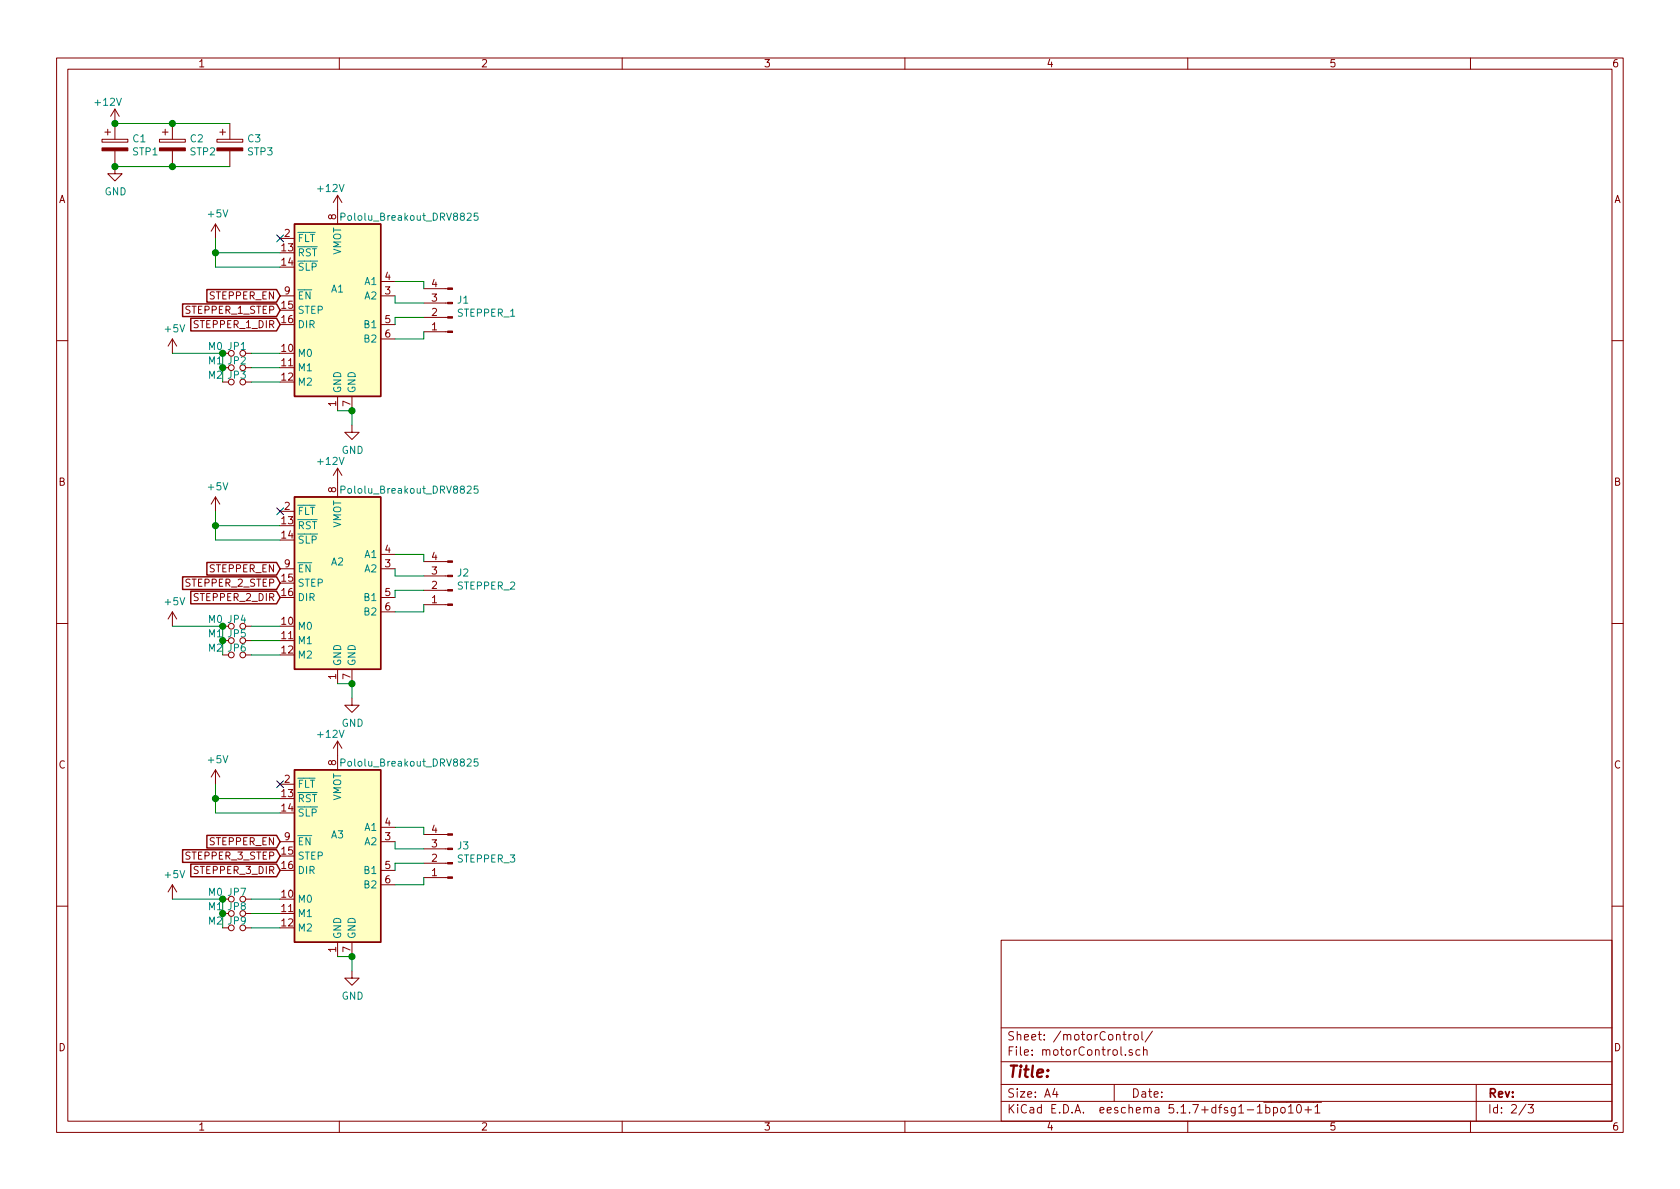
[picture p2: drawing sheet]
EESchema Schematic File Version 4
EELAYER 30 0
EELAYER END
$Descr A4 11693 8268
encoding utf-8
Sheet 2 3
Title ""
Date ""
Rev ""
Comp ""
Comment1 ""
Comment2 ""
Comment3 ""
Comment4 ""
$EndDescr
$Comp
L Driver_Motor:Pololu_Breakout_DRV8825 A3
U 1 1
P 2350 5850
F 0 "A3" H 2350 5900 50  0000 C CNN
F 1 "Pololu_Breakout_DRV8825" H 2850 6400 50  0000 C CNN
F 2 "Module:Pololu_Breakout-16_15.2x20.3mm" H 2550 5050 50  0001 L CNN
F 3 "https://www.pololu.com/product/2982" H 2450 5550 50  0001 C CNN
	1    2350 5850
	1    0    0    -1  
$EndComp
$Comp
L power:GND #PWR0101
U 1 1
P 2450 6750
F 0 "#PWR0101" H 2450 6500 50  0001 C CNN
F 1 "GND" H 2455 6577 50  0000 C CNN
F 2 "" H 2450 6750 50  0001 C CNN
F 3 "" H 2450 6750 50  0001 C CNN
	1    2450 6750
	1    0    0    -1  
$EndComp
Wire Wire Line
	2450 6750 2450 6650
Wire Wire Line
	2450 6650 2350 6650
Connection ~ 2450 6650
$Comp
L power:+12V #PWR0102
U 1 1
P 2350 5250
F 0 "#PWR0102" H 2350 5100 50  0001 C CNN
F 1 "+12V" H 2300 5400 50  0000 C CNN
F 2 "" H 2350 5250 50  0001 C CNN
F 3 "" H 2350 5250 50  0001 C CNN
	1    2350 5250
	1    0    0    -1  
$EndComp
$Comp
L piggyback-rescue:Jumper_NO_Small-Device JP9
U 1 1
P 1650 6450
F 0 "JP9" H 1650 6500 50  0000 C CNN
F 1 "M2" H 1500 6500 50  0000 C CNN
F 2 "Jumper:SolderJumper-2_P1.3mm_Open_RoundedPad1.0x1.5mm" H 1650 6450 50  0001 C CNN
F 3 "~" H 1650 6450 50  0001 C CNN
	1    1650 6450
	1    0    0    -1  
$EndComp
$Comp
L Connector:Conn_01x04_Male J3
U 1 1
P 3150 6000
F 0 "J3" H 3122 5882 50  0000 R CNN
F 1 "STEPPER_3" H 3122 5973 50  0000 R CNN
F 2 "Connector_PinHeader_2.54mm:PinHeader_1x04_P2.54mm_Horizontal" H 3150 6000 50  0001 C CNN
F 3 "~" H 3150 6000 50  0001 C CNN
	1    3150 6000
	-1   0    0    1   
$EndComp
Wire Wire Line
	2750 5750 2950 5750
Wire Wire Line
	2950 5750 2950 5800
Wire Wire Line
	2950 5900 2750 5900
Wire Wire Line
	2750 5900 2750 5850
Wire Wire Line
	2950 6000 2750 6000
Wire Wire Line
	2750 6000 2750 6050
Wire Wire Line
	2750 6150 2950 6150
Wire Wire Line
	2950 6150 2950 6100
Text GLabel 1950 5850 0    50   Input ~ 0
STEPPER_EN
$Comp
L power:+5V #PWR0103
U 1 1
P 1200 6250
F 0 "#PWR0103" H 1200 6100 50  0001 C CNN
F 1 "+5V" H 1215 6423 50  0000 C CNN
F 2 "" H 1200 6250 50  0001 C CNN
F 3 "" H 1200 6250 50  0001 C CNN
	1    1200 6250
	1    0    0    -1  
$EndComp
$Comp
L piggyback-rescue:Jumper_NO_Small-Device JP8
U 1 1
P 1650 6350
F 0 "JP8" H 1650 6400 50  0000 C CNN
F 1 "M1" H 1500 6400 50  0000 C CNN
F 2 "Jumper:SolderJumper-2_P1.3mm_Open_RoundedPad1.0x1.5mm" H 1650 6350 50  0001 C CNN
F 3 "~" H 1650 6350 50  0001 C CNN
	1    1650 6350
	1    0    0    -1  
$EndComp
$Comp
L piggyback-rescue:Jumper_NO_Small-Device JP7
U 1 1
P 1650 6250
F 0 "JP7" H 1650 6300 50  0000 C CNN
F 1 "M0" H 1500 6300 50  0000 C CNN
F 2 "Jumper:SolderJumper-2_P1.3mm_Open_RoundedPad1.0x1.5mm" H 1650 6250 50  0001 C CNN
F 3 "~" H 1650 6250 50  0001 C CNN
	1    1650 6250
	1    0    0    -1  
$EndComp
Wire Wire Line
	1750 6450 1950 6450
Wire Wire Line
	1750 6350 1950 6350
Wire Wire Line
	1750 6250 1950 6250
Wire Wire Line
	1550 6250 1550 6350
Connection ~ 1550 6250
Wire Wire Line
	1550 6450 1550 6350
Connection ~ 1550 6350
Text GLabel 1950 5950 0    50   Input ~ 0
STEPPER_3_STEP
Text GLabel 1950 6050 0    50   Input ~ 0
STEPPER_3_DIR
Wire Wire Line
	1200 6250 1550 6250
$Comp
L Driver_Motor:Pololu_Breakout_DRV8825 A1
U 1 1
P 2350 2050
F 0 "A1" H 2350 2100 50  0000 C CNN
F 1 "Pololu_Breakout_DRV8825" H 2850 2600 50  0000 C CNN
F 2 "Module:Pololu_Breakout-16_15.2x20.3mm" H 2550 1250 50  0001 L CNN
F 3 "https://www.pololu.com/product/2982" H 2450 1750 50  0001 C CNN
	1    2350 2050
	1    0    0    -1  
$EndComp
Wire Wire Line
	2450 2950 2450 2850
Wire Wire Line
	2450 2850 2350 2850
Connection ~ 2450 2850
$Comp
L power:+12V #PWR0104
U 1 1
P 2350 1450
F 0 "#PWR0104" H 2350 1300 50  0001 C CNN
F 1 "+12V" H 2300 1600 50  0000 C CNN
F 2 "" H 2350 1450 50  0001 C CNN
F 3 "" H 2350 1450 50  0001 C CNN
	1    2350 1450
	1    0    0    -1  
$EndComp
$Comp
L piggyback-rescue:Jumper_NO_Small-Device JP3
U 1 1
P 1650 2650
F 0 "JP3" H 1650 2700 50  0000 C CNN
F 1 "M2" H 1500 2700 50  0000 C CNN
F 2 "Jumper:SolderJumper-2_P1.3mm_Open_RoundedPad1.0x1.5mm" H 1650 2650 50  0001 C CNN
F 3 "~" H 1650 2650 50  0001 C CNN
	1    1650 2650
	1    0    0    -1  
$EndComp
$Comp
L Connector:Conn_01x04_Male J1
U 1 1
P 3150 2200
F 0 "J1" H 3122 2082 50  0000 R CNN
F 1 "STEPPER_1" H 3122 2173 50  0000 R CNN
F 2 "Connector_PinHeader_2.54mm:PinHeader_1x04_P2.54mm_Horizontal" H 3150 2200 50  0001 C CNN
F 3 "~" H 3150 2200 50  0001 C CNN
	1    3150 2200
	-1   0    0    1   
$EndComp
Wire Wire Line
	2750 1950 2950 1950
Wire Wire Line
	2950 1950 2950 2000
Wire Wire Line
	2950 2100 2750 2100
Wire Wire Line
	2750 2100 2750 2050
Wire Wire Line
	2950 2200 2750 2200
Wire Wire Line
	2750 2200 2750 2250
Wire Wire Line
	2750 2350 2950 2350
Wire Wire Line
	2950 2350 2950 2300
Text GLabel 1950 2050 0    50   Input ~ 0
STEPPER_EN
$Comp
L power:+5V #PWR0105
U 1 1
P 1200 2450
F 0 "#PWR0105" H 1200 2300 50  0001 C CNN
F 1 "+5V" H 1215 2623 50  0000 C CNN
F 2 "" H 1200 2450 50  0001 C CNN
F 3 "" H 1200 2450 50  0001 C CNN
	1    1200 2450
	1    0    0    -1  
$EndComp
$Comp
L piggyback-rescue:Jumper_NO_Small-Device JP2
U 1 1
P 1650 2550
F 0 "JP2" H 1650 2600 50  0000 C CNN
F 1 "M1" H 1500 2600 50  0000 C CNN
F 2 "Jumper:SolderJumper-2_P1.3mm_Open_RoundedPad1.0x1.5mm" H 1650 2550 50  0001 C CNN
F 3 "~" H 1650 2550 50  0001 C CNN
	1    1650 2550
	1    0    0    -1  
$EndComp
$Comp
L piggyback-rescue:Jumper_NO_Small-Device JP1
U 1 1
P 1650 2450
F 0 "JP1" H 1650 2500 50  0000 C CNN
F 1 "M0" H 1500 2500 50  0000 C CNN
F 2 "Jumper:SolderJumper-2_P1.3mm_Open_RoundedPad1.0x1.5mm" H 1650 2450 50  0001 C CNN
F 3 "~" H 1650 2450 50  0001 C CNN
	1    1650 2450
	1    0    0    -1  
$EndComp
Wire Wire Line
	1750 2650 1950 2650
Wire Wire Line
	1750 2550 1950 2550
Wire Wire Line
	1750 2450 1950 2450
Wire Wire Line
	1550 2450 1550 2550
Connection ~ 1550 2450
Wire Wire Line
	1550 2650 1550 2550
Connection ~ 1550 2550
Text GLabel 1950 2150 0    50   Input ~ 0
STEPPER_1_STEP
Text GLabel 1950 2250 0    50   Input ~ 0
STEPPER_1_DIR
Wire Wire Line
	1200 2450 1550 2450
$Comp
L Driver_Motor:Pololu_Breakout_DRV8825 A2
U 1 1
P 2350 3950
F 0 "A2" H 2350 4000 50  0000 C CNN
F 1 "Pololu_Breakout_DRV8825" H 2850 4500 50  0000 C CNN
F 2 "Module:Pololu_Breakout-16_15.2x20.3mm" H 2550 3150 50  0001 L CNN
F 3 "https://www.pololu.com/product/2982" H 2450 3650 50  0001 C CNN
	1    2350 3950
	1    0    0    -1  
$EndComp
Wire Wire Line
	2450 4850 2450 4750
Wire Wire Line
	2450 4750 2350 4750
Connection ~ 2450 4750
$Comp
L power:+12V #PWR0106
U 1 1
P 2350 3350
F 0 "#PWR0106" H 2350 3200 50  0001 C CNN
F 1 "+12V" H 2300 3500 50  0000 C CNN
F 2 "" H 2350 3350 50  0001 C CNN
F 3 "" H 2350 3350 50  0001 C CNN
	1    2350 3350
	1    0    0    -1  
$EndComp
$Comp
L piggyback-rescue:Jumper_NO_Small-Device JP6
U 1 1
P 1650 4550
F 0 "JP6" H 1650 4600 50  0000 C CNN
F 1 "M2" H 1500 4600 50  0000 C CNN
F 2 "Jumper:SolderJumper-2_P1.3mm_Open_RoundedPad1.0x1.5mm" H 1650 4550 50  0001 C CNN
F 3 "~" H 1650 4550 50  0001 C CNN
	1    1650 4550
	1    0    0    -1  
$EndComp
$Comp
L Connector:Conn_01x04_Male J2
U 1 1
P 3150 4100
F 0 "J2" H 3122 3982 50  0000 R CNN
F 1 "STEPPER_2" H 3122 4073 50  0000 R CNN
F 2 "Connector_PinHeader_2.54mm:PinHeader_1x04_P2.54mm_Horizontal" H 3150 4100 50  0001 C CNN
F 3 "~" H 3150 4100 50  0001 C CNN
	1    3150 4100
	-1   0    0    1   
$EndComp
Wire Wire Line
	2750 3850 2950 3850
Wire Wire Line
	2950 3850 2950 3900
Wire Wire Line
	2950 4000 2750 4000
Wire Wire Line
	2750 4000 2750 3950
Wire Wire Line
	2950 4100 2750 4100
Wire Wire Line
	2750 4100 2750 4150
Wire Wire Line
	2750 4250 2950 4250
Wire Wire Line
	2950 4250 2950 4200
Text GLabel 1950 3950 0    50   Input ~ 0
STEPPER_EN
$Comp
L power:+5V #PWR0107
U 1 1
P 1200 4350
F 0 "#PWR0107" H 1200 4200 50  0001 C CNN
F 1 "+5V" H 1215 4523 50  0000 C CNN
F 2 "" H 1200 4350 50  0001 C CNN
F 3 "" H 1200 4350 50  0001 C CNN
	1    1200 4350
	1    0    0    -1  
$EndComp
$Comp
L piggyback-rescue:Jumper_NO_Small-Device JP5
U 1 1
P 1650 4450
F 0 "JP5" H 1650 4500 50  0000 C CNN
F 1 "M1" H 1500 4500 50  0000 C CNN
F 2 "Jumper:SolderJumper-2_P1.3mm_Open_RoundedPad1.0x1.5mm" H 1650 4450 50  0001 C CNN
F 3 "~" H 1650 4450 50  0001 C CNN
	1    1650 4450
	1    0    0    -1  
$EndComp
$Comp
L piggyback-rescue:Jumper_NO_Small-Device JP4
U 1 1
P 1650 4350
F 0 "JP4" H 1650 4400 50  0000 C CNN
F 1 "M0" H 1500 4400 50  0000 C CNN
F 2 "Jumper:SolderJumper-2_P1.3mm_Open_RoundedPad1.0x1.5mm" H 1650 4350 50  0001 C CNN
F 3 "~" H 1650 4350 50  0001 C CNN
	1    1650 4350
	1    0    0    -1  
$EndComp
Wire Wire Line
	1750 4550 1950 4550
Wire Wire Line
	1750 4450 1950 4450
Wire Wire Line
	1750 4350 1950 4350
Wire Wire Line
	1550 4350 1550 4450
Connection ~ 1550 4350
Wire Wire Line
	1550 4550 1550 4450
Connection ~ 1550 4450
Text GLabel 1950 4050 0    50   Input ~ 0
STEPPER_2_STEP
Text GLabel 1950 4150 0    50   Input ~ 0
STEPPER_2_DIR
Wire Wire Line
	1200 4350 1550 4350
$Comp
L power:GND #PWR0108
U 1 1
P 2450 4850
F 0 "#PWR0108" H 2450 4600 50  0001 C CNN
F 1 "GND" H 2455 4677 50  0000 C CNN
F 2 "" H 2450 4850 50  0001 C CNN
F 3 "" H 2450 4850 50  0001 C CNN
	1    2450 4850
	1    0    0    -1  
$EndComp
$Comp
L power:GND #PWR0109
U 1 1
P 2450 2950
F 0 "#PWR0109" H 2450 2700 50  0001 C CNN
F 1 "GND" H 2455 2777 50  0000 C CNN
F 2 "" H 2450 2950 50  0001 C CNN
F 3 "" H 2450 2950 50  0001 C CNN
	1    2450 2950
	1    0    0    -1  
$EndComp
$Comp
L piggyback-rescue:CP-Device C1
U 1 1
P 800 1000
F 0 "C1" H 918 1046 50  0000 L CNN
F 1 "STP1" H 918 955 50  0000 L CNN
F 2 "Capacitor_THT:CP_Radial_D5.0mm_P2.50mm" H 838 850 50  0001 C CNN
F 3 "~" H 800 1000 50  0001 C CNN
	1    800  1000
	1    0    0    -1  
$EndComp
$Comp
L power:+12V #PWR0110
U 1 1
P 800 850
F 0 "#PWR0110" H 800 700 50  0001 C CNN
F 1 "+12V" H 750 1000 50  0000 C CNN
F 2 "" H 800 850 50  0001 C CNN
F 3 "" H 800 850 50  0001 C CNN
	1    800  850 
	1    0    0    -1  
$EndComp
$Comp
L power:GND #PWR0111
U 1 1
P 800 1150
F 0 "#PWR0111" H 800 900 50  0001 C CNN
F 1 "GND" H 805 977 50  0000 C CNN
F 2 "" H 800 1150 50  0001 C CNN
F 3 "" H 800 1150 50  0001 C CNN
	1    800  1150
	1    0    0    -1  
$EndComp
$Comp
L piggyback-rescue:CP-Device C2
U 1 1
P 1200 1000
F 0 "C2" H 1318 1046 50  0000 L CNN
F 1 "STP2" H 1318 955 50  0000 L CNN
F 2 "Capacitor_THT:CP_Radial_D5.0mm_P2.50mm" H 1238 850 50  0001 C CNN
F 3 "~" H 1200 1000 50  0001 C CNN
	1    1200 1000
	1    0    0    -1  
$EndComp
$Comp
L piggyback-rescue:CP-Device C3
U 1 1
P 1600 1000
F 0 "C3" H 1718 1046 50  0000 L CNN
F 1 "STP3" H 1718 955 50  0000 L CNN
F 2 "Capacitor_THT:CP_Radial_D5.0mm_P2.50mm" H 1638 850 50  0001 C CNN
F 3 "~" H 1600 1000 50  0001 C CNN
	1    1600 1000
	1    0    0    -1  
$EndComp
Wire Wire Line
	1600 850  1200 850 
Wire Wire Line
	1200 850  800  850 
Connection ~ 1200 850 
Connection ~ 800  850 
Wire Wire Line
	1600 1150 1200 1150
Wire Wire Line
	1200 1150 800  1150
Connection ~ 1200 1150
Connection ~ 800  1150
$Comp
L power:+5V #PWR0112
U 1 1
P 1500 1650
F 0 "#PWR0112" H 1500 1500 50  0001 C CNN
F 1 "+5V" H 1515 1823 50  0000 C CNN
F 2 "" H 1500 1650 50  0001 C CNN
F 3 "" H 1500 1650 50  0001 C CNN
	1    1500 1650
	1    0    0    -1  
$EndComp
Wire Wire Line
	1950 1750 1500 1750
Wire Wire Line
	1500 1750 1500 1650
Wire Wire Line
	1950 1850 1500 1850
Wire Wire Line
	1500 1850 1500 1750
Connection ~ 1500 1750
$Comp
L power:+5V #PWR0200
U 1 1
P 1500 3550
F 0 "#PWR0200" H 1500 3400 50  0001 C CNN
F 1 "+5V" H 1515 3723 50  0000 C CNN
F 2 "" H 1500 3550 50  0001 C CNN
F 3 "" H 1500 3550 50  0001 C CNN
	1    1500 3550
	1    0    0    -1  
$EndComp
Wire Wire Line
	1950 3650 1500 3650
Wire Wire Line
	1500 3650 1500 3550
Wire Wire Line
	1950 3750 1500 3750
Wire Wire Line
	1500 3750 1500 3650
Connection ~ 1500 3650
$Comp
L power:+5V #PWR0201
U 1 1
P 1500 5450
F 0 "#PWR0201" H 1500 5300 50  0001 C CNN
F 1 "+5V" H 1515 5623 50  0000 C CNN
F 2 "" H 1500 5450 50  0001 C CNN
F 3 "" H 1500 5450 50  0001 C CNN
	1    1500 5450
	1    0    0    -1  
$EndComp
Wire Wire Line
	1950 5550 1500 5550
Wire Wire Line
	1500 5550 1500 5450
Wire Wire Line
	1950 5650 1500 5650
Wire Wire Line
	1500 5650 1500 5550
Connection ~ 1500 5550
NoConn ~ 1950 5450
NoConn ~ 1950 3550
NoConn ~ 1950 1650
$EndSCHEMATC
